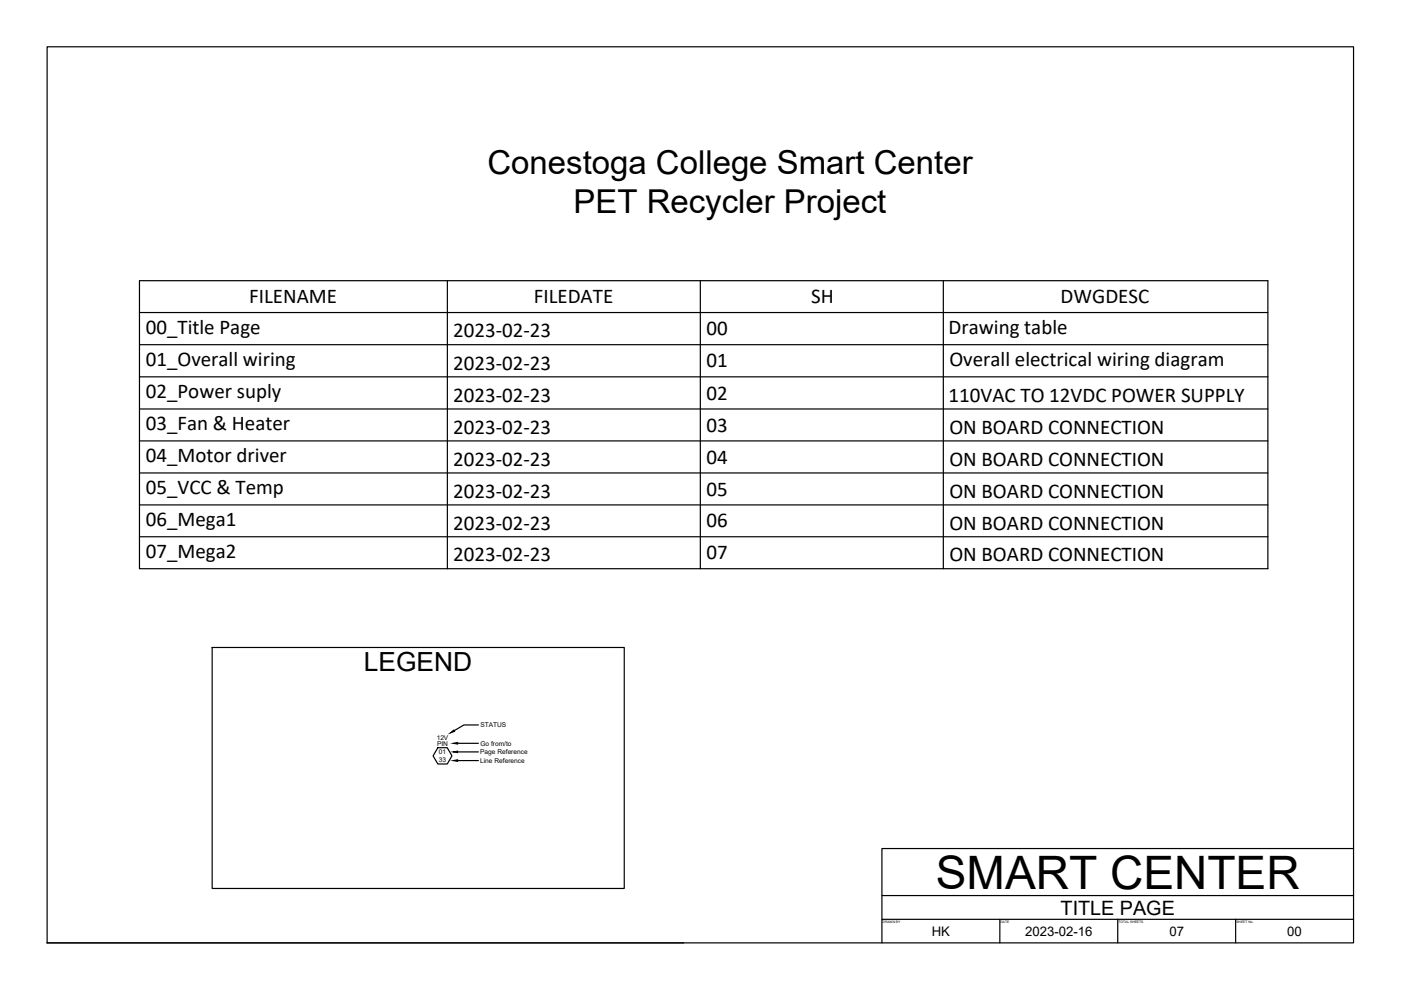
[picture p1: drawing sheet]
<svg xmlns="http://www.w3.org/2000/svg" width="297mm" height="210mm" viewBox="0 0 297 210" stroke-linecap="round" stroke-linejoin="round" font-family="sans-serif">
<g fill="none" stroke="#000" stroke-width=".25">
<path d="M10 9.9h277v190h-277zM29.6 59.5h239.2v61.1h-239.2zM94.8 59.5v61.1M148.5 59.5v61.1M200 59.5v61.1M29.6 66.3h239.2M29.6 73.1h239.2M29.6 79.9h239.2M29.6 86.7h239.2M29.6 93.5h239.2M29.6 100.3h239.2M29.6 107.1h239.2"/>
<path d="M29.6 113.8h239.2M45 137.3h87.4v51.1h-87.4zM92.8 158.5h2l1 1.8-1 1.7h-2l-1-1.7zM97 157.6h4.4M97 159.4h4.4M101.4 153.7h-3l-2.1 1.2M97 161.3h4.4M287 179.9h-100v20M10 199.9h135M187 189.9h100M187 194.9h100M212 194.9v5"/>
<path d="M237 194.9v5M262 194.9v5"/>
</g>
<path d="M95.4 155.4l.8-.6 .2 .3zM96 157.6l1-.2v.4zM96 159.4l1-.1v.3zM96 161.3l1-.2v.3z" fill="#000" stroke="#000" stroke-width=".21"/>
<text font-size="9.8" x="198.4" y="188.4">SMART CENTER</text>
<g font-size="7">
<text x="103.4" y="36.8">Conestoga College Smart Center</text>
<text x="121.6" y="45.2">PET Recycler Project</text>
</g>
<text font-size="5.6" x="77.1" y="142.4">LEGEND</text>
<g font-size="4.4">
<text x="52.8" y="64.3">FILENAME</text>
<text x="113.2" y="64.3">FILEDATE</text>
<text x="172" y="64.3">SH</text>
<text x="224.9" y="64.3">DWGDESC</text>
<text x="30.9" y="70.8">00_Title Page</text>
<text x="96.1" y="71.5">2023-02-23</text>
<text x="149.8" y="71.1">00</text>
<text x="201.1" y="70.8">Drawing table</text>
<text x="30.9" y="77.6">01_Overall wiring</text>
<text x="149.8" y="77.9">01</text>
<text x="201.3" y="77.6">Overall electrical wiring diagram</text>
<text x="96.1" y="78.4">2023-02-23</text>
<text x="30.9" y="84.4">02_Power suply</text>
<text x="96.1" y="85.2">2023-02-23</text>
<text x="149.8" y="84.7">02</text>
<text x="201.1" y="85.2">110VAC TO 12VDC POWER SUPPLY</text>
<text x="30.9" y="91.2">03_Fan &amp; Heater</text>
<text x="96.1" y="91.9">2023-02-23</text>
<text x="149.8" y="91.5">03</text>
<text x="201.3" y="91.9">ON BOARD CONNECTION</text>
<text x="30.9" y="98">04_Motor driver</text>
<text x="96.1" y="98.8">2023-02-23</text>
<text x="149.8" y="98.3">04</text>
<text x="201.3" y="98.8">ON BOARD CONNECTION</text>
<text x="30.9" y="104.8">05_VCC &amp; Temp</text>
<text x="96.1" y="105.5">2023-02-23</text>
<text x="149.8" y="105.1">05</text>
<text x="201.3" y="105.5">ON BOARD CONNECTION</text>
<text x="30.9" y="111.5">06_Mega1</text>
<text x="96.1" y="112.3">2023-02-23</text>
<text x="149.8" y="111.8">06</text>
<text x="201.3" y="112.3">ON BOARD CONNECTION</text>
<text x="30.9" y="118.3">07_Mega2</text>
<text x="96.1" y="119">2023-02-23</text>
<text x="149.8" y="118.6">07</text>
<text x="201.3" y="119">ON BOARD CONNECTION</text>
</g>
<text font-size="4.2" x="224.9" y="193.9">TITLE PAGE</text>
<g font-size="2.8">
<text x="197.5" y="198.4">HK</text>
<text x="217.3" y="198.4">2023-02-16</text>
<text x="247.9" y="198.4">07</text>
<text x="272.9" y="198.4">00</text>
</g>
<g font-size="1.4">
<text x="101.9" y="154.2">STATUS</text>
<text x="92.6" y="157">12V</text>
<text x="92.7" y="158.2">PIN</text>
<text x="93" y="160">01</text>
<text x="93" y="161.6">33</text>
<text x="101.8" y="159.8">Page Reference</text>
<text x="101.8" y="161.8">Line Reference</text>
<text x="101.9" y="158.1">Go from/to</text>
</g>
<g font-size=".7">
<text x="187.1" y="195.6">DRAWN BY</text>
<text x="212.1" y="195.6">DATE</text>
<text x="237.2" y="195.6">TOTAL SHEETS</text>
<text x="262.1" y="195.6">SHEET No.</text>
</g>
</svg>
